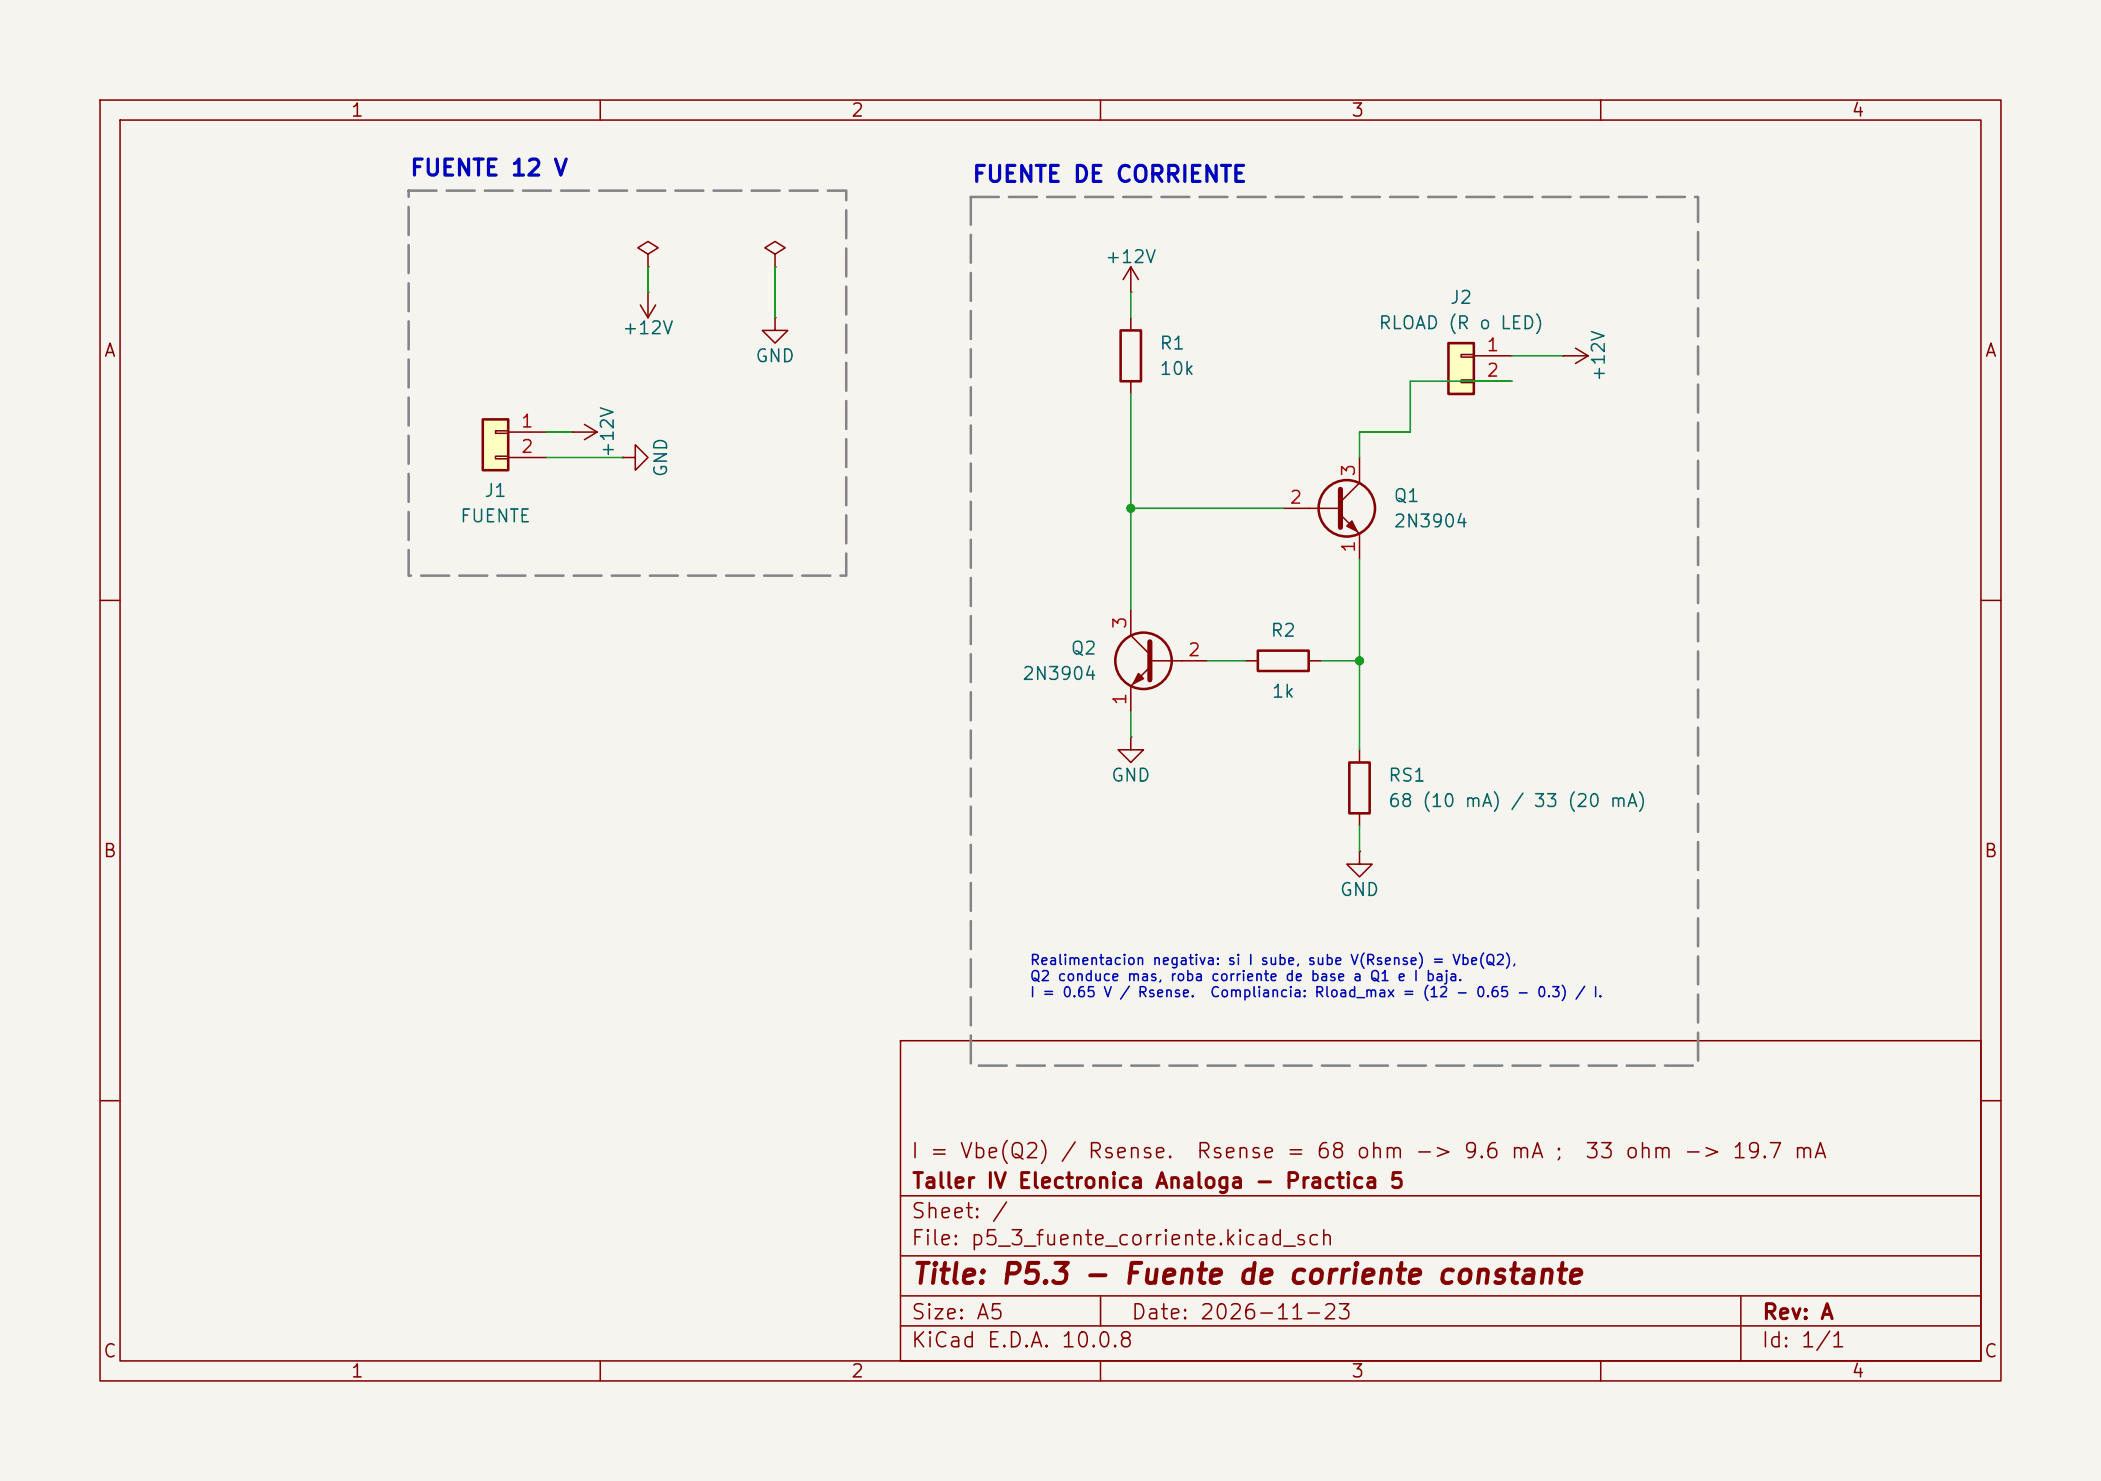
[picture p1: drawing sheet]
<svg xmlns="http://www.w3.org/2000/svg" width="210mm" height="148mm" viewBox="0 0 210 148" stroke-linecap="round" stroke-linejoin="round" font-family="sans-serif">
<path d="M0 0h210v148h-210z" fill="#f5f4ef" stroke="#f5f4ef" stroke-width=".1"/>
<g fill="none" stroke="#840000" stroke-width=".15">
<path d="M10 10h190v128h-190zM12 12h186v124h-186zM60 10v2M110 10v2M160 10v2M113 29.2h.1M113 26.7l-.7 1.2M113 26.7l.8 1.2M113 26.7v2.5M113 31.8v1.2M113 38.1v1.3M156.2 35.6h.1"/>
<path d="M156.2 35.6h2.5M157.5 34.8l1.2 .8M158.7 35.6l-1.2 .7M10 60h2M113 73.7v1.2h1.3l-1.3 1.3-1.2-1.3h1.2M113 73.7h.1M113 61v2.5l1.9 1.9M114.9 66.7l-1.9 1.9v2.5M114.9 66h5.7M135.9 74.9v1.3M198 60h2M135.9 85.1v1.3h1.3l-1.3 1.2-1.3-1.2h1.3"/>
<path d="M135.9 85.1h.1M135.9 81.3v1.3M10 110h2M90 104h108v32h-108zM90 119.5h108M198 110h2M60 136v2M90 132.5h108M90 129.5h108M90 125.5h108M110 136v2M110 129.5v3"/>
<path d="M160 136v2M174 129.5v6.5"/>
</g>
<g fill="none" stroke="#840000" stroke-width=".25">
<path d="M112 33h2v5.1h-2zM134.9 76.2h2v5.1h-2z"/>
<circle cx="114.3" cy="66" r="2.82"/>
</g>
<path d="M114.9 64.1v3.8" fill="none" stroke="#840000" stroke-width=".51"/>
<path d="M113.8 67.3l.5 .5-1 .5z" fill="#840000" stroke="#840000" stroke-width=".15"/>
<path d="M144.8 34.3h2.5v5.1h-2.5z" fill="#ffffc2"/>
<path d="M144.8 34.3h2.5v5.1h-2.5z" fill="none" stroke="#840000" stroke-width=".25"/>
<g fill="none" stroke="#840000" stroke-width=".15">
<path d="M64 30.5l.8 1.3M64.8 25.4l1-.6-1-.7-1 .7 1 .6v1.3M64.8 26.7h.1M64.8 29.2h.1M64.8 29.2v2.6M65.5 30.5l-.7 1.3M77.5 31.8v1.2h1.2l-1.2 1.3-1.3-1.3h1.3M77.5 31.8h.1M146 35.4h1.3v.3h-1.3zM146 38h1.3v.2h-1.3zM147.3 35.6h3.8M147.3 38.1h3.8"/>
<path d="M57.1 43.2h.1M57.1 43.2h2.6M58.4 42.4l1.3 .8M59.7 43.2l-1.3 .7M62.2 45.7h1.3v-1.2l1.3 1.2-1.3 1.3v-1.3M62.2 45.7h.1"/>
</g>
<path d="M48.3 41.9h2.5v5.1h-2.5z" fill="#ffffc2"/>
<g fill="none" stroke="#840000" stroke-width=".25">
<path d="M48.3 41.9h2.5v5.1h-2.5zM125.7 65h5.1v2.1h-5.1z"/>
<circle cx="134.6" cy="50.8" r="2.82"/>
</g>
<path d="M77.5 25.4l1-.6-1-.7-1 .7 1 .6v1.3M77.5 26.7h.1M49.5 43.1h1.3v.2h-1.3zM49.5 45.6h1.3v.2h-1.3zM50.8 43.2h3.8M50.8 45.7h3.8M128.3 50.8h5.7M134 51.4l1.9 1.9v2.6M135.9 45.7v2.6l-1.9 1.9M124.5 66h1.2M130.8 66h1.3" fill="none" stroke="#840000" stroke-width=".15"/>
<path d="M134 48.9v3.8" fill="none" stroke="#840000" stroke-width=".51"/>
<path d="M134.6 52.6l.5-.5 .5 1z" fill="#840000" stroke="#840000" stroke-width=".15"/>
<g fill="none" stroke="#009600" stroke-width=".15">
<path d="M64.8 26.7v2.5M77.5 26.7v5.1M113 29.2v2.6M113 39.4v21.6M151.1 38.1h-10.1v5.1h-5.1v2.5M151.1 35.6h5.1M54.6 45.7h7.6M54.6 43.2h2.5M113 50.8h15.3M135.9 55.9v19M113 71.1v2.6M120.6 66h3.9"/>
<path d="M132.1 66h3.8M135.9 82.6v2.5"/>
</g>
<path d="M40.8 19.1h43.8v38.4h-43.8zM97 19.7h72.7v86.8h-72.7z" fill="none" stroke="#848484" stroke-width=".25" stroke-dasharray="2.8 1"/>
<g fill="#009600">
<circle cx="135.9" cy="66" r=".46"/>
<circle cx="113" cy="50.8" r=".46"/>
</g>
<text font-size="2" fill="#840000" x="91" y="128.8">Title: P5.3 - Fuente de corriente constante</text>
<g font-size="1.6" fill="#0000c2">
<text x="40.9" y="18">FUENTE 12 V</text>
<text x="97.1" y="18.6">FUENTE DE CORRIENTE</text>
</g>
<g font-size="1.5" fill="#840000">
<text x="91" y="116.1">I = Vbe(Q2) / Rsense.</text>
<text x="91.1" y="119.1">Taller IV Electronica Analoga - Practica 5</text>
<text x="119.5" y="116.1">Rsense = 68 ohm -&gt; 9.6 mA ;</text>
<text x="158.3" y="116.1">33 ohm -&gt; 19.7 mA</text>
<text x="91" y="124.8">File: p5_3_fuente_corriente.kicad_sch</text>
<text x="91" y="122.1">Sheet: /</text>
<text x="91" y="135">KiCad E.D.A. 10.0.8</text>
<text x="91" y="132.2">Size: A5</text>
<text x="113" y="132.2">Date: 2026-11-23</text>
<text x="176" y="135">Id: 1/1</text>
<text x="176.1" y="132.2">Rev: A</text>
</g>
<g font-size="1.3" fill="#840000">
<text x="35" y="12">1</text>
<text x="85" y="12">2</text>
<text x="135" y="12">3</text>
<text x="185" y="12">4</text>
<text x="10.3" y="36">A</text>
<text x="198.3" y="36">A</text>
<text x="10.2" y="86">B</text>
<text x="198.2" y="86">B</text>
<text x="10.2" y="136">C</text>
<text x="35" y="138">1</text>
<text x="85" y="138">2</text>
<text x="135" y="138">3</text>
<text x="185" y="138">4</text>
<text x="198.2" y="136">C</text>
</g>
<g font-size="1.3" fill="#006464">
<text x="110.4" y="26.6">+12V</text>
<text x="62.1" y="33.7">+12V</text>
<text x="115.8" y="35.3">R1</text>
<text x="137.7" y="33.2">RLOAD (R o LED)</text>
<text x="144.8" y="30.7">J2</text>
<text x="75.4" y="36.5">GND</text>
<text x="115.8" y="37.8">10k</text>
<text x="160.7" y="38.2" transform="rotate(-90 160.7 38.2)">+12V</text>
<text x="61.7" y="45.8" transform="rotate(-90 61.7 45.8)">+12V</text>
<text x="67" y="47.8" transform="rotate(-90 67 47.8)">GND</text>
<text x="45.9" y="52.5">FUENTE</text>
<text x="48.3" y="50">J1</text>
<text x="139.2" y="50.5">Q1</text>
<text x="139.2" y="53">2N3904</text>
<text x="106.9" y="65.7">Q2</text>
<text x="126.9" y="64">R2</text>
<text x="102.1" y="68.3">2N3904</text>
<text x="127" y="70">1k</text>
<text x="111" y="78.4">GND</text>
<text x="138.7" y="78.4">RS1</text>
<text x="138.7" y="81">68 (10 mA) / 33 (20 mA)</text>
<text x="133.8" y="89.9">GND</text>
</g>
<g font-size="1.3" fill="#a90000">
<text x="148.5" y="35.4">1</text>
<text x="148.5" y="38">2</text>
<text x="52" y="43">1</text>
<text x="52" y="45.6">2</text>
<text x="135.8" y="47.7" transform="rotate(-90 135.8 47.7)">3</text>
<text x="128.8" y="50.7">2</text>
<text x="135.8" y="55.3" transform="rotate(-90 135.8 55.3)">1</text>
<text x="112.9" y="63" transform="rotate(-90 112.9 63)">3</text>
<text x="118.6" y="65.9">2</text>
<text x="112.9" y="70.6" transform="rotate(-90 112.9 70.6)">1</text>
</g>
<g font-size="1" fill="#0000c2">
<text x="102.9" y="96.7">Realimentacion negativa: si I sube, sube V(Rsense) = Vbe(Q2),</text>
<text x="102.9" y="98.3">Q2 conduce mas, roba corriente de base a Q1 e I baja.</text>
<text x="102.9" y="99.9">I = 0.65 V / Rsense.</text>
<text x="120.9" y="99.9">Compliancia: Rload_max = (12 - 0.65 - 0.3) / I.</text>
</g>
</svg>
